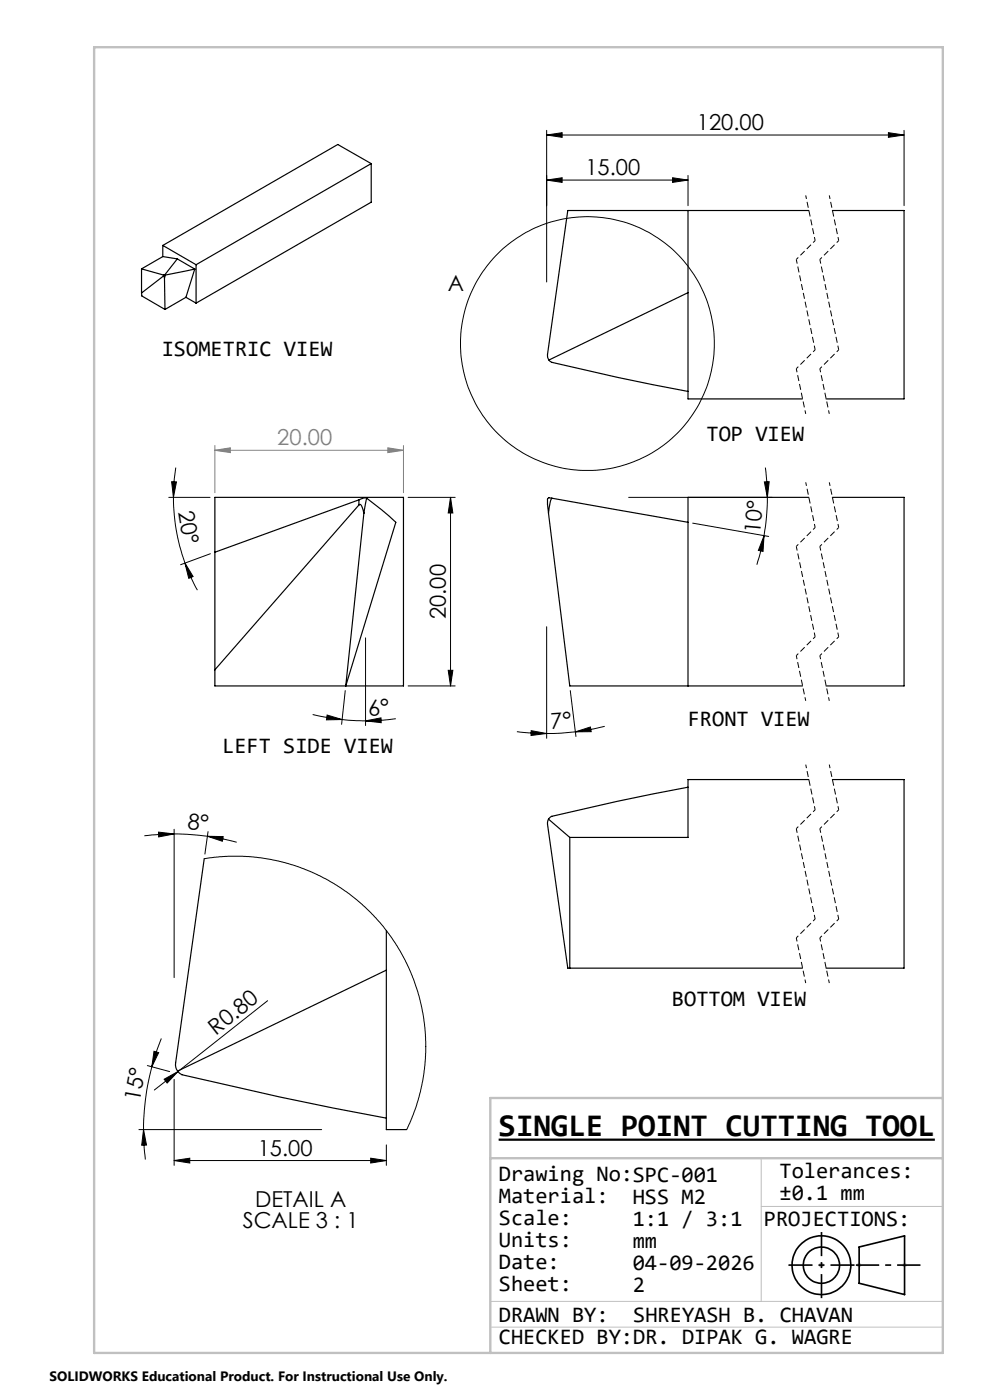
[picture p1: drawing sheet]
<svg xmlns="http://www.w3.org/2000/svg" width="210mm" height="297mm" viewBox="0 0 210 297" stroke-linecap="round" stroke-linejoin="round" font-family="sans-serif">
<g fill="none" stroke="#000" stroke-width=".25">
<path d="M78.7 34.7l-37.1 21.5M78.7 34.7v8.2l-37.1 21.4M78.7 34.7l-7.1-4-37.1 21.4M30 57l4.7 1.3M30 57v5.2M34.5 54.4l-4.5 2.6M34.5 54.4l3.1 .5M34.5 52.1l7.1 4.1M34.5 52.1v2.3M34.7 58.3h.2M34.7 58.6l.2 .4M34.7 58.3v.3"/>
<path d="M34.7 58.6l-4.7 3.6M34.9 59l.1 6.6M34.9 58.3h.2M35.1 58.3l-.2 .7M37.6 54.9l3.7 2.2M37.6 54.9l-2.7 3.4M41.3 57.1l-6.2 1.2M41.3 57.1l-1.9 6M41.6 56.2v8.1M145.9 44.7v39.9h24.3M171.6 44.7h-51.2l-4.3 30.5 .1 .6 .3 .6M176.6 44.7h15.2v39.9h-16.6"/>
<path d="M30 62.2l.1 .6 4.9 2.8M39.4 63.1l-4.4 2.5M39.4 63.1l2.2 1.2M116.5 76.4l.3 .3a440.3 440.3 0 0 0 29.1 6.3M145.9 62.1l-29.4 14.3M45.6 105.5h40v40h-40zM76.1 107.1l.2-.1a1.22 1.22 0 0 1 .7 1.2l.2 .7M76.1 107.1l-30.5 35M76.1 106v1.1M76.1 106l-30.5 11.2M77.8 105.7l-.5-.1-1.2 .4M77.8 105.7l-.6 3.2"/>
<path d="M77.8 105.7l3.2 2.5 3 2.6-10.7 34.7 3.9-36.6M116.3 108.9l4.6 36.6h49.3M117.1 105.7l28.8 5.1M117.1 105.7l-.4 .7-.4 2.5M117.1 105.7l-.6-.1-.4 .3 .2 3M171.6 105.5h-25.7v40M176.6 105.5h15.2v40h-16.6M116.3 173.8l-.2 1 4.3 30.6h49.8M116.3 173.8l4.6 3.9M120.9 177.7v27.7M145.9 167a464.6 464.6 0 0 0-29.1 6.3l-.5 .5M171.6 165.4h-25.7v12.3h-25"/>
<path d="M176.6 165.4h15.2v40h-16.6M43.3 182.2l-6 43.3a2.24 2.24 0 0 0 .4 1.7M82 197.4v42.2h4.3M82 205.8l-44.3 21.4M37.7 227.2l.9 .8 20.8 4.7 22.6 4.5"/>
</g>
<g fill="none" stroke="#000" stroke-width=".21">
<path d="M116 28.6l3.2-.5v1zM116 38.2l3.2-.5v1zM116 27.7v32.1M116 28.6h75.8M116 38.2h29.9M142.7 37.7l3.2 .5-3.2 .5zM145.9 37.2v6.4M188.5 28.1l3.3 .5-3.3 .5zM191.8 27.7v15.9M37.3 99.2l-.4 3.1-.1 3.2M162.3 99.2l.4 3.1 .1 3.2M35.8 105.5h8.8"/>
<path d="M36.4 102.2h1l-.6 3.3zM36.8 105.5a40.9 40.9 0 0 0 2.4 13.9M39.2 119.4l1.8 2.9-1 .4zM39.2 119.4l1.2 3 1.5 2.8M44.6 117.5l-6.3 2.3M86.6 105.5h10M95.6 105.5l.5 3.3h-1zM95.6 105.5v40M133.3 105.5h30.5M146.9 111l16.2 2.8M162.1 113.7l-.2 3.3-1-.2zM162.1 113.7l-1.6 6.1"/>
<path d="M162.1 102.2h1.1l-.4 3.3zM162.8 105.5a47.3 47.3 0 0 1-.7 8.2M77.5 135.3v18.6M116 133v23.6M66.3 151.6l3.9 .8 2.4 .2M69.4 151.7l3.2 .9-3.3 .1zM72.6 152.6l4.9 .3M73.2 146.5l-.7 7.2M77.5 152.9l3.3-.6 .1 1zM84 152.5l-3.2 .3-3.3 .1M86.6 145.5h10M95.1 142.2h1l-.5 3.3z"/>
<path d="M109.6 155.2l4 .4h2.4M112.7 155l3.3 .6-3.4 .4zM121 146.5l1.2 9.7M122.1 155.3l3.1-1.1 .2 1zM122.1 155.3l-6.1 .3M128.3 154.1l-6.2 1.2M33.6 176.5l3.3 .4-3.2 .6zM36.9 176.9l2.7 .1 4.4 .4M36.9 176.9l-6.3 .4M36.9 175.9v31.5M44 177.4l3.3 .1-.1 1zM44 177.4l3.1 .5 3.1 .8"/>
<path d="M44.1 176.4l-.6 4.8M43.3 182.2l5.1-.6 5.3 .2 5.4 .9 5.5 1.7 4.9 2.3 4.5 2.8 4 3.5 2.6 2.7 1.5 1.9 2.8 4.2 2.5 5.2 1.7 5.2 .6 2.6 .4 3.2 .2 5.3-.2 2.7-.5 3.4-1.2 4.9-1.1 2.9-1 2.4M56.8 212.3l-19.1 15M29.5 239.6h38.7M30.4 239.6l.7 3.3-1 .1zM30.4 239.6l.4 6.4M31.3 226.1l4.7 1.2M32.2 226.3a53.3 53.3 0 0 0-1.8 13.3M32.7 223l1 .3-1.5 3zM34.2 220.3l-2 6M34.8 228.9l2.9-1.6-2.2 2.5zM36.9 229v18.2"/>
<path d="M37.7 227.3l-5 3.9M36.9 246.2l3.4-.5v1zM36.9 246.2h45.1M78.6 245.7l3.4 .5-3.4 .5zM82 242.9v4.3"/>
<circle cx="124.6" cy="72.9" r="26.9"/>
</g>
<path d="M105.8 241.8h92.5" fill="none" stroke="#000" stroke-width=".47"/>
<path d="M45.6 95.5l3.3-.5v1zM45.6 94.5v10M45.6 95.5h40M82.3 95l3.3 .5-3.3 .5zM85.6 94.5v10" fill="none" stroke="#808080" stroke-width=".21"/>
<g fill="none" stroke="#000" stroke-width=".35">
<path d="M182.2 264.5l9.7-2.3v12.4l-9.7-2.4z"/>
<circle cx="174.2" cy="268.4" r="3.8"/>
<circle cx="174.2" cy="268.4" r="6.2"/>
</g>
<g fill="none" stroke="#c0c0c0" stroke-width=".21">
<path d="M161.5 245.7v30.4M161.5 255.9h38.5M104 276.1h96M173.7 268.4h1M173.9 268l.7 .7M174.2 267.9v1M174.6 268l-.7 .7M181.8 268.4h1M181.9 268l.7 .7M182.2 267.9v1M182.6 268l-.7 .7M191.4 268.4h1"/>
<path d="M191.5 268l.7 .7M191.9 267.9v1M192.2 268l-.7 .7M104 281.5h96"/>
</g>
<path d="M170.9 41.5l2 9.5M175.9 41.5l2 9.5M168.9 78.2l2 9.6M173.9 78.2l2 9.6M170.9 102.3l2 9.6M175.9 102.3l2 9.6M168.9 139.1l2 9.6M173.9 139.1l2 9.6M170.9 162.2l2 9.6M175.9 162.2l2 9.6M168.9 199l2 9.6M173.9 199l2 9.6" fill="none" stroke="#000" stroke-width=".21" stroke-dasharray="1.3 .6" stroke-dashoffset=".5" stroke-linecap="butt"/>
<path d="M172.9 51l-4 4M177.9 51l-4 4M172.9 74.2l-4 4M177.9 74.2l-4 4M172.9 111.9l-4 4M177.9 111.9l-4 4M172.9 135.1l-4 4M177.9 135.1l-4 4M172.9 171.8l-4 4M177.9 171.8l-4 4M172.9 195l-4 4M177.9 195l-4 4" fill="none" stroke="#000" stroke-width=".21" stroke-dasharray="1.3 .6" stroke-dashoffset=".7" stroke-linecap="butt"/>
<path d="M168.9 55l4 19.2M173.9 55l4 19.2M168.9 115.9l4 19.2M173.9 115.9l4 19.2M168.9 175.8l4 19.2M173.9 175.8l4 19.2" fill="none" stroke="#000" stroke-width=".21" stroke-dasharray="1.3 .6" stroke-dashoffset=".4" stroke-linecap="butt"/>
<path d="M167.2 268.4h14.1M174.3 261.4v14" fill="none" stroke="#000" stroke-width=".35" stroke-dasharray="15.2 1.3 1.3 1.3" stroke-dashoffset="10.1" stroke-linecap="butt"/>
<path d="M181.5 268.4h13.8" fill="none" stroke="#000" stroke-width=".35" stroke-dasharray="15.2 1.3 1.3 1.3" stroke-dashoffset="10.3" stroke-linecap="butt"/>
<path d="M20 10h180v277h-180zM200 232.9h-96v54.1M104 245.7h96" fill="none" stroke="#c0c0c0" stroke-width=".5"/>
<g fill="#000">
<path d="M34.8 228.9l2.9-1.6-2.2 2.5z"/>
<path d="M116 28.6l3.2-.5v1zM188.5 28.1l3.3 .5-3.3 .5zM116 38.2l3.2-.5v1zM142.7 37.7l3.2 .5-3.2 .5zM36.9 246.2l3.4-.5v1zM78.6 245.7l3.4 .5-3.4 .5z"/>
<path d="M39.2 119.4l.8 3.3 1-.4zM36.4 102.2l.4 3.3 .6-3.3z"/>
<path d="M162.1 113.7l-.2 3.3-1-.2zM162.1 102.2h1.1l-.4 3.3z"/>
<path d="M77.5 152.9l3.4 .4-.1-1zM69.4 151.7l-.1 1 3.3-.1z"/>
<path d="M95.1 142.2h1l-.5 3.3zM95.6 105.5l.5 3.3h-1z"/>
<path d="M112.7 155l3.3 .6-3.4 .4zM122.1 155.3l3.1-1.1 .2 1z"/>
<path d="M44 177.4l3.3 .1-.1 1zM33.6 176.5l3.3 .4-3.2 .6z"/>
<path d="M32.7 223l1 .3-1.5 3zM30.4 239.6l.7 3.3-1 .1z"/>
</g>
<path d="M45.6 95.5l3.3-.5v1zM82.3 95l3.3 .5-3.3 .5z" fill="#808080"/>
<text font-size="6.7" x="105.8" y="240.9">SINGLE POINT CUTTING TOOL</text>
<g font-size="4.7">
<text x="147.8" y="27.6">120.00</text>
<text x="124.2" y="37.2">15.00</text>
<text x="95" y="61.8">A</text>
<text x="34.3" y="75.4">ISOMETRIC VIEW</text>
<text x="149.9" y="93.5">TOP VIEW</text>
<text x="37.8" y="108.5" transform="rotate(81 37.8 108.5)">20°</text>
<text x="161.3" y="113.2" transform="rotate(-85 161.3 113.2)">10°</text>
<text x="94.6" y="131.3" transform="rotate(-90 94.6 131.3)">20.00</text>
<text x="78.2" y="151.9" transform="rotate(-4 78.2 151.9)">6°</text>
<text x="116.9" y="154.6" transform="rotate(-4 116.9 154.6)">7°</text>
<text x="145.9" y="153.9">FRONT VIEW</text>
<text x="47.1" y="159.7">LEFT SIDE VIEW</text>
<text x="39.7" y="175.9" transform="rotate(5 39.7 175.9)">8°</text>
<text x="142.5" y="213.4">BOTTOM VIEW</text>
<text x="45.8" y="219.7" transform="rotate(-38 45.8 219.7)">R0.80</text>
<text x="29.7" y="233.8" transform="rotate(-80 29.7 233.8)">15°</text>
<text x="54.7" y="245.2">15.00</text>
<text x="105.8" y="250.5">Drawing No:SPC-001</text>
<text x="165.3" y="249.8">Tolerances:</text>
<text x="54.1" y="256">DETAIL A</text>
<text x="105.8" y="255.1">Material:</text>
<text x="134.2" y="255.4">HSS M2</text>
<text x="165.3" y="254.5">±0.1 mm</text>
<text x="51.5" y="260.5">SCALE 3 : 1</text>
<text x="105.8" y="259.8">Scale:</text>
<text x="134.2" y="260">1:1 / 3:1</text>
<text x="162" y="260">PROJECTIONS:</text>
<text x="105.8" y="264.5">Units:</text>
<text x="105.8" y="269.2">Date:</text>
<text x="134.2" y="264.7">mm</text>
<text x="134.2" y="269.4">04-09-2026</text>
<text x="105.8" y="273.9">Sheet:</text>
<text x="134.2" y="274.1">2</text>
<text x="105.8" y="280.5">DRAWN BY:</text>
<text x="134.3" y="280.5">SHREYASH B. CHAVAN</text>
<text x="105.8" y="285.1">CHECKED BY:DR. DIPAK G. WAGRE</text>
</g>
<text font-size="4.7" fill="#808080" x="58.8" y="94.5">20.00</text>
<text font-size="2.9" x="10.5" y="292.9">SOLIDWORKS Educational Product. For Instructional Use Only.</text>
</svg>
